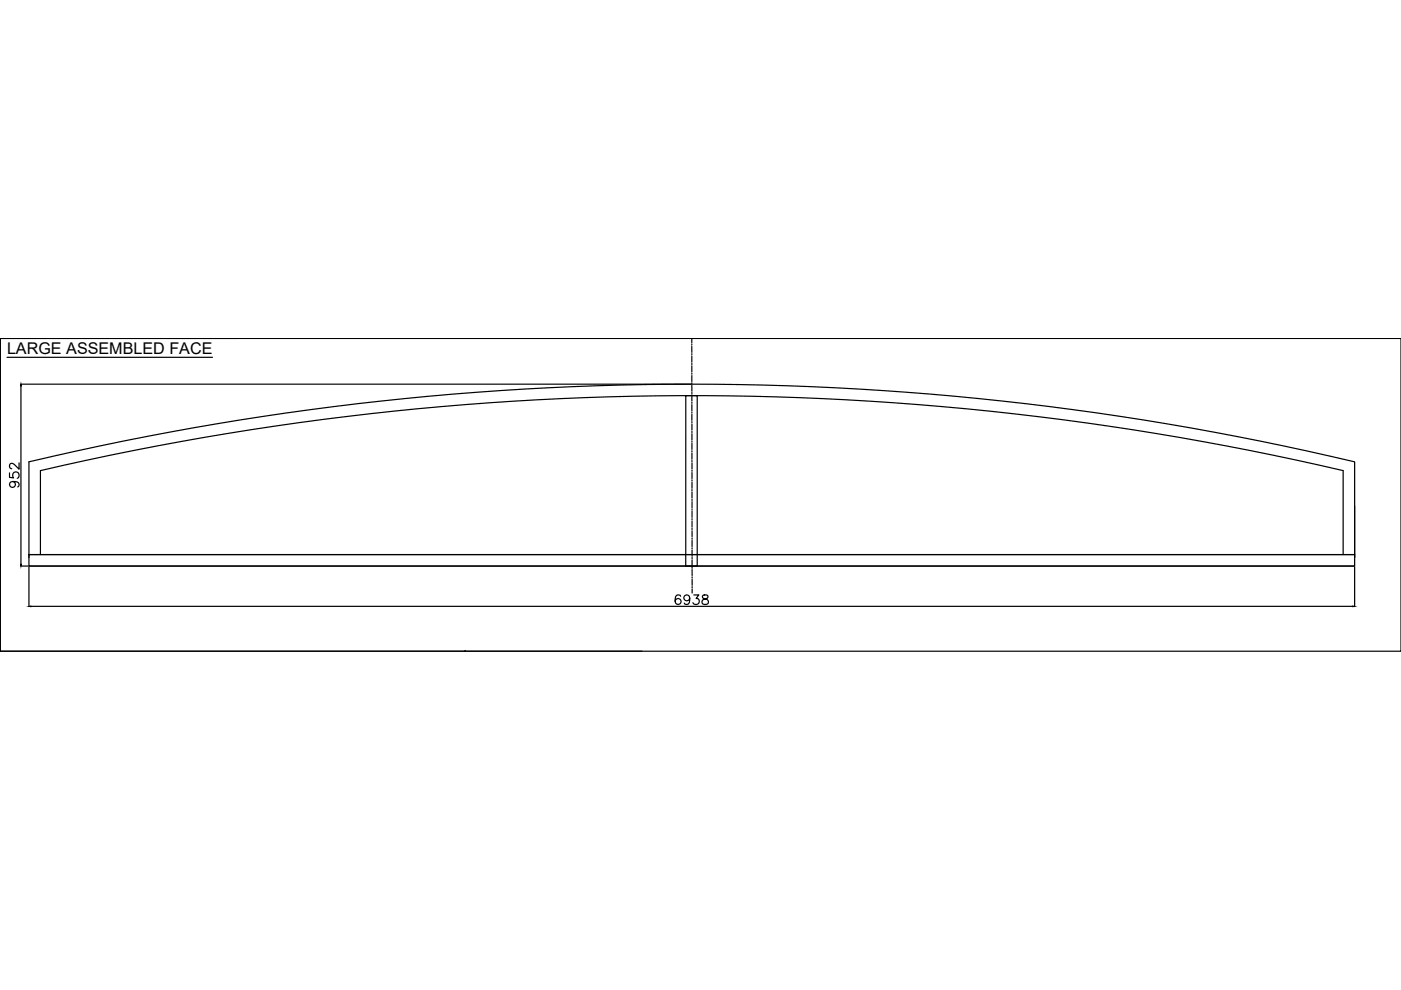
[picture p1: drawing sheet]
<svg xmlns="http://www.w3.org/2000/svg" width="297mm" height="210mm" viewBox="0 0 297 210" stroke-linecap="round" stroke-linejoin="round" font-family="sans-serif">
<!-- layer: 0 -->
<g fill="none" stroke="#000" stroke-width=".25">
<path d="M.1 71.8h.1M.1 71.8h296.9v66.3h-296.9zM.1 71.8h50.3M.1 71.8v66.3h136M1.5 75.8h43.5M12.9 71.8h.1M50.4 71.8h.1M4 98.1v1.4l-.9-1a.61 .61 0 0 0-1-.1l-.1 .6 .5 .4M4.4 81.5h142.1M4.4 81.9v37.7M145.4 83.9h2.4v36.1h-2.4zM2 100.3v.9l.9 .1a.72 .72 0 0 1 0-1.1 .72 .72 0 0 1 1 .2 .72 .72 0 0 1-.2 1"/>
<path d="M2.7 102.1a.63 .63 0 0 1 .5 .9 .63 .63 0 0 1-1 .2 .63 .63 0 0 1 .1-1 1.85 1.85 0 0 1 1.6 .2 .6 .6 0 0 1-.1 .8M6.1 117.6h281.1v2.4h-281.1zM6.1 117.6h281.1M8.6 117.6v-17.8a607.6 607.6 0 0 1 276.2 0v17.8M287.2 107.2v11v-20.3a607.9 607.9 0 0 0-281.1 0v20.3M4.4 120h1.5M6.1 120.2v8.4M6.1 120h281.1M6.5 128.6h280.3M144.3 126.4a.59 .59 0 0 0-.6-.3 .59 .59 0 0 0-.5 .4 1.18 1.18 0 0 0 .5 1.7 .63 .63 0 0 0 .7-.6 .63 .63 0 0 0-.6-.7 .63 .63 0 0 0-.7 .6M146.2 126.8a.63 .63 0 0 1-.8 .5 .63 .63 0 0 1-.3-.9 .63 .63 0 0 1 1 0 1.85 1.85 0 0 1-.1 1.7 .6 .6 0 0 1-.9-.2M147.1 126.1h1.1l-.6 .8a.68 .68 0 0 1 .5 1.1 .68 .68 0 0 1-1.2-.2"/>
<path d="M149 126.2a.4 .4 0 0 0 .2 .7 .76 .76 0 0 1 .8 .3 .76 .76 0 0 1 .1 .8 .73 .73 0 0 1-.8 .1 .73 .73 0 0 1-.5-.6 1.19 1.19 0 0 1 1.2-.7l.1-.4a.78 .78 0 0 0-1.1-.2zM287.2 120.2v8.4"/>
</g>
<g fill="#000" stroke="#000" stroke-width=".21">
<path d="M4.4 81.5l.1 .4h-.1zM4.4 119.6h.1l-.1 .4zM6.1 128.6l.4-.1v.1zM286.8 128.5l.4 .1h-.4z"/>
<circle cx="98.6" cy="138.1" r=".11"/>
</g>
<!-- layer: OSY -->
<g fill="none" stroke="#000" stroke-width=".25">
<path d="M146.7 71.8v.9M146.7 72.9v.3M146.7 73.4v1.3M146.7 75v.2M146.7 75.5v1.3M146.7 77v.3M146.7 77.5v1.3M146.7 79.1v.2M146.7 79.6v1.3M146.7 81.7v1.3M146.7 81.1v.3M146.7 83.2v.3"/>
<path d="M146.7 83.7v1.3M146.7 85.3v.2M146.7 85.8v1.3M146.7 87.3v.3M146.7 87.8v1.3M146.7 89.4v.2M146.7 89.9v1.3M146.7 91.4v.3M146.7 92v1.2M146.7 93.5v.3M146.7 94v1.3M146.7 95.6v.2"/>
<path d="M146.7 96.1v1.3M146.7 97.6v.3M146.7 98.1v1.3M146.7 99.7v.2M146.7 100.2v1.3M146.7 101.7v.3M146.7 102.2v1.3M146.7 103.8v.2M146.7 104.3v1.3M146.7 105.8v.3M146.7 106.4v1.2M146.7 107.9v.3"/>
<path d="M146.7 108.4v1.3M146.7 110v.2M146.7 110.5v1.3M146.7 112v.3M146.7 112.5v1.3M146.7 114.1v.2M146.7 114.6v1.3M146.7 116.1v.3M146.7 116.7v1.2M146.7 118.2v.3M146.7 118.7v1.3M146.7 120.8v1.3"/>
<path d="M146.7 120.3v.2M146.7 122.3v.3M146.7 122.8v1.3M146.7 124.4v.2M146.7 124.9v.8"/>
</g>
<g font-size="3.4">
<text x="1.5" y="75">LARGE ASSEMBLED FACE</text>
<text x="98.7" y="140.7">SP20</text>
</g>
</svg>
